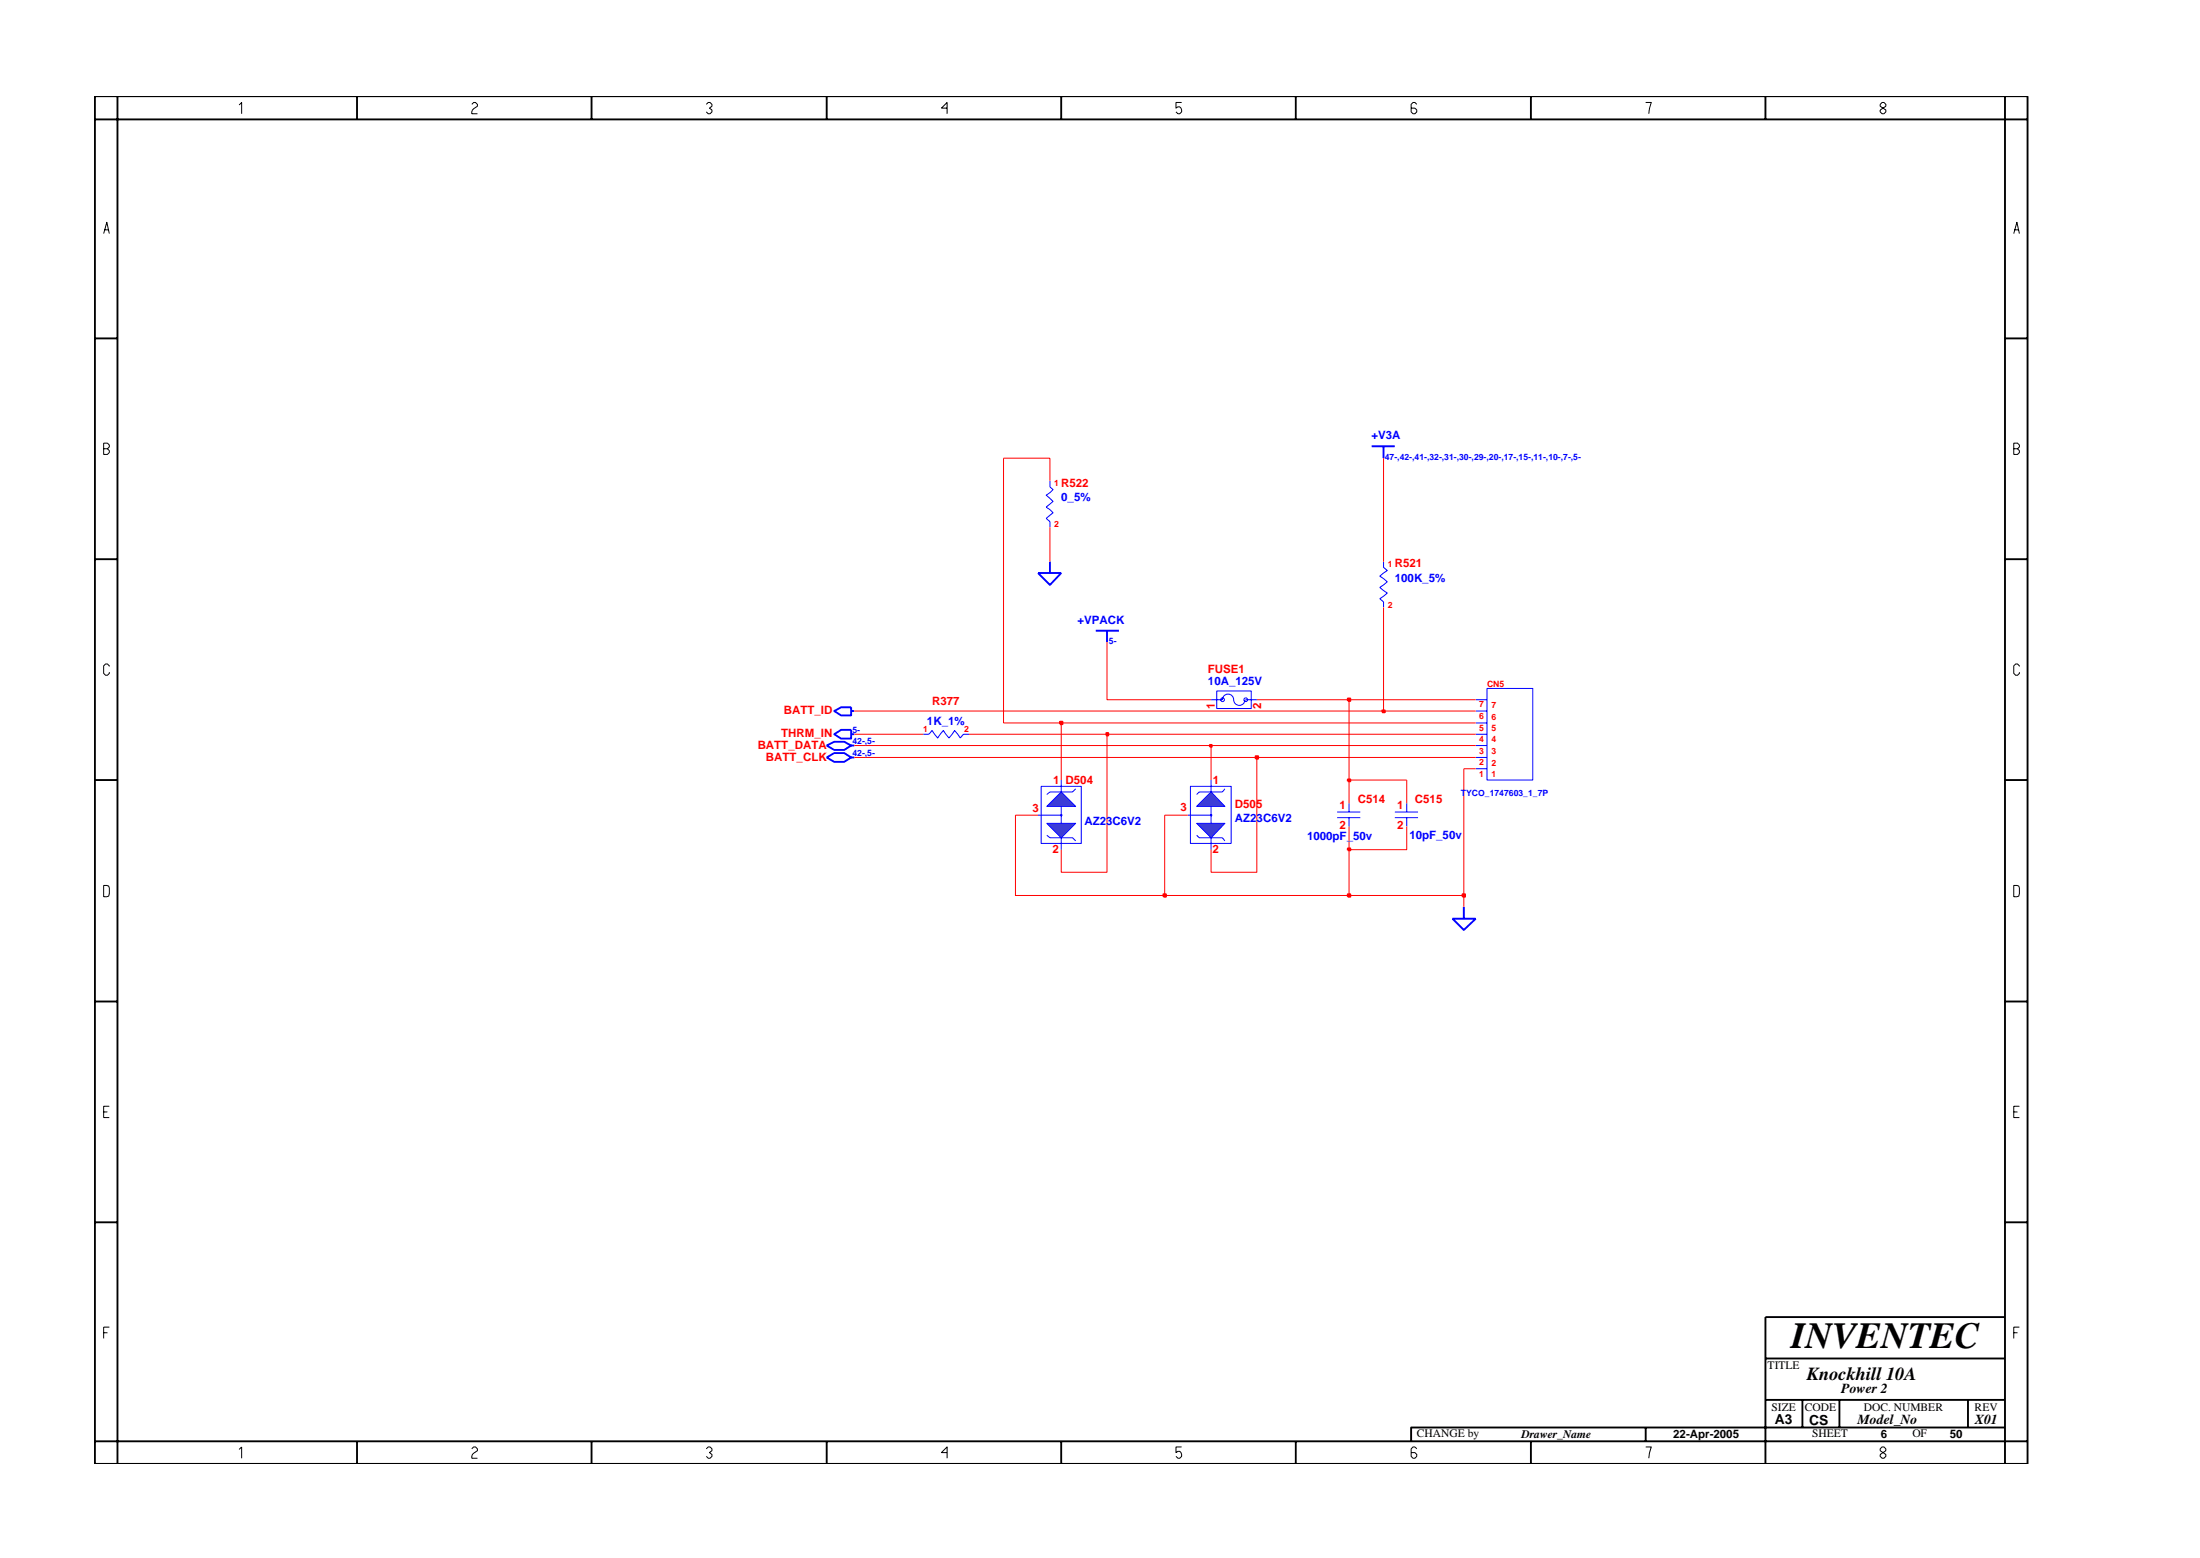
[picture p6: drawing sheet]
<svg xmlns="http://www.w3.org/2000/svg" width="297mm" height="210mm" viewBox="0 0 297 210" stroke-linecap="round" stroke-linejoin="round" font-family="sans-serif">
<path d="M199.2 96h1.6M199.2 94.4h1.6M199.2 99.1h1.6M199.2 97.6h1.6M200.8 92.9h6.2v12.4h-6.2zM199.2 102.2h1.6M199.2 100.6h1.6M199.2 103.7h1.6" fill="none" stroke="#00f" stroke-width=".14"/>
<path d="M112.6 99.1l1-.6h1.3v1.2h-1.3zM114.9 99.1h.4M111.6 102.2l1-.6h1.4l.9 .6-.9 .6h-1.4zM111.6 100.6l1-.5h1.4l.9 .5-.9 .6h-1.4zM114.9 102.2h.4M114.9 100.6h.4M196.1 124h3.1l-1.6 1.5zM197.6 122.4v1.6" fill="none" stroke="#00f" stroke-width=".25"/>
<path d="M161.6 111.1h3.8l-1.9 2z" fill="#3c3cc8"/>
<path d="M161.6 111.1h3.8l-1.9 2z" fill="none" stroke="#00f" stroke-width=".14"/>
<path d="M163.5 106.9l1.9 1.9h-3.8z" fill="#3c3cc8"/>
<path d="M160.4 110h3.1M163.5 106.9l1.9 1.9h-3.8z" fill="none" stroke="#00f" stroke-width=".14"/>
<circle cx="163.5" cy="110" r=".08" fill="#3c3cc8"/>
<g fill="none" stroke="#00f" stroke-width=".14">
<path d="M141.8 64.9v.8l.4 .4-.9 .7 .9 .9-.9 .7 .9 .8-.9 .8 .5 .4v.7M186.8 75.8v.8l.5 .4-1 .8 1 .7-1 .8 1 .7-1 .8 .5 .4v.8M163.5 94.4h1.5a.76 .76 0 0 1 .8-.7 .76 .76 0 0 1 .8 .7 .76 .76 0 0 0 .7 .8 .76 .76 0 0 0 .8-.8M164.3 93.2h4.6v2.4h-4.6zM168.2 94.4h1.5M160.7 106.1h5.5v7.7h-5.5zM161.6 112.7l.3 .4h3.1l.4 .4M163.5 105.3v1.6M163.5 108.8v2.3M163.5 113.1v1.6M165.4 106.5l-.4 .4h-3.1l-.3 .3M180.5 109.6h3.2"/>
<path d="M180.5 110.3h3.2M182.1 108.4v1.2M182.1 110.3v1.2M188.3 109.6h3.2M188.3 110.3h3.2M189.9 108.4v1.2M189.9 110.3v1.2"/>
<circle cx="165.1" cy="94.4" r=".25"/>
<circle cx="168.2" cy="94.4" r=".25"/>
<circle cx="163.5" cy="110" r=".08"/>
</g>
<path d="M140.2 77.3h3.1l-1.5 1.6zM141.8 75.8v1.5M185.2 60.2h3.1M186.8 60.2v1.6M112.6 96l1-.6h1.3v1.1h-1.3zM114.9 96h.4M147.9 85.1h3.2M149.5 85.1v1.5" fill="none" stroke="#00f" stroke-width=".25"/>
<path d="M141.3 111.1h3.9l-1.9 2z" fill="#3c3cc8"/>
<path d="M141.3 111.1h3.9l-1.9 2z" fill="none" stroke="#00f" stroke-width=".14"/>
<path d="M143.3 106.9l1.9 1.9h-3.9z" fill="#3c3cc8"/>
<path d="M140.2 110h3.1M143.3 106.9l1.9 1.9h-3.9z" fill="none" stroke="#00f" stroke-width=".14"/>
<circle cx="143.3" cy="110" r=".08" fill="#3c3cc8"/>
<g fill="none" stroke="#00f" stroke-width=".14">
<path d="M124.7 99.1h.7l.4-.5 .8 1 .8-1 .7 1 .8-1 .8 1 .4-.5h.7M140.6 106.1h5.4v7.7h-5.4zM141.3 112.7l.5 .4h3l.4 .4M143.3 105.3v1.6M143.3 108.8v2.3M143.3 113.1v1.6M145.2 106.5l-.4 .4h-3l-.5 .3"/>
<circle cx="143.3" cy="110" r=".08"/>
</g>
<path d="M137.1 110v10.8h20.2M197.6 120.8v1.6" fill="none" stroke="#f00" stroke-width=".14"/>
<path d="M157.1 120.7h.3v.3h-.3z" fill="#8e2323"/>
<path d="M157.1 120.7h.3v.3h-.3z" fill="none" stroke="#f00" stroke-width=".25"/>
<path d="M157.3 110v10.8h24.8" fill="none" stroke="#f00" stroke-width=".14"/>
<path d="M182 120.7h.3v.3h-.3z" fill="#8e2323"/>
<path d="M182 120.7h.3v.3h-.3z" fill="none" stroke="#f00" stroke-width=".25"/>
<path d="M182.1 114.7v6.1h15.5" fill="none" stroke="#f00" stroke-width=".14"/>
<path d="M197.5 120.7h.3v.3h-.3z" fill="#8e2323"/>
<path d="M197.5 120.7h.3v.3h-.3z" fill="none" stroke="#f00" stroke-width=".25"/>
<path d="M149.5 99.1v18.6h-6.2v-3M169.7 102.2v15.5h-6.2v-3M197.6 103.7v17.1" fill="none" stroke="#f00" stroke-width=".14"/>
<path d="M182 114.5h.3v.3h-.3z" fill="#8e2323"/>
<path d="M182 114.5h.3v.3h-.3z" fill="none" stroke="#f00" stroke-width=".25"/>
<path d="M143.3 97.6v7.7M137.1 110h3.1M157.3 110h3.1M163.5 100.6v4.7M182.1 111.5v3.2h7.8v-3.2M182.1 105.3v3.1M189.9 105.3v3.1" fill="none" stroke="#f00" stroke-width=".14"/>
<path d="M182 105.2h.3v.2h-.3z" fill="#8e2323"/>
<path d="M182 105.2h.3v.2h-.3z" fill="none" stroke="#f00" stroke-width=".25"/>
<path d="M182.1 94.4v10.9h7.8M115.3 102.2h54.4M197.6 103.7h1.6" fill="none" stroke="#f00" stroke-width=".14"/>
<path d="M169.5 102.1h.4v.3h-.4z" fill="#8e2323"/>
<path d="M169.5 102.1h.4v.3h-.4z" fill="none" stroke="#f00" stroke-width=".25"/>
<path d="M115.3 100.6h48.2M169.7 102.2h29.5" fill="none" stroke="#f00" stroke-width=".14"/>
<path d="M163.4 100.5h.2v.3h-.2z" fill="#8e2323"/>
<path d="M163.4 100.5h.2v.3h-.2z" fill="none" stroke="#f00" stroke-width=".25"/>
<path d="M115.3 99.1h9.4M130.8 99.1h18.7M163.5 100.6h35.7" fill="none" stroke="#f00" stroke-width=".14"/>
<path d="M149.4 98.9h.2v.4h-.2z" fill="#8e2323"/>
<path d="M149.4 98.9h.2v.4h-.2z" fill="none" stroke="#f00" stroke-width=".25"/>
<path d="M135.5 61.8v35.8h7.8M149.5 99.1h49.7" fill="none" stroke="#f00" stroke-width=".14"/>
<path d="M143.1 97.4h.4v.3h-.4z" fill="#8e2323"/>
<path d="M143.1 97.4h.4v.3h-.4z" fill="none" stroke="#f00" stroke-width=".25"/>
<path d="M115.3 96h71.5M143.3 97.6h55.9" fill="none" stroke="#f00" stroke-width=".14"/>
<path d="M186.6 95.9h.4v.2h-.4z" fill="#8e2323"/>
<path d="M186.6 95.9h.4v.2h-.4z" fill="none" stroke="#f00" stroke-width=".25"/>
<path d="M149.5 86.6v7.8h14M169.7 94.4h12.4M186.8 82v14h12.4" fill="none" stroke="#f00" stroke-width=".14"/>
<path d="M182 94.3h.3v.3h-.3z" fill="#8e2323"/>
<path d="M182 94.3h.3v.3h-.3z" fill="none" stroke="#f00" stroke-width=".25"/>
<path d="M135.5 61.8h6.3v3.1M141.8 71.1v4.7M186.8 61.8v14M182.1 94.4h17.1" fill="none" stroke="#f00" stroke-width=".14"/>
<g fill="none" stroke="#000" stroke-width=".25">
<path d="M12.8 13h261v184.6h-261zM12.8 16.1h261M15.9 13v184.6M48.2 13v3.1M79.9 13v3.1M111.6 13v3.1M143.3 13v3.1M174.9 13v3.1M206.7 13v3.1M238.4 13v3.1M270.7 13v184.6M12.8 45.7h3.1"/>
<path d="M270.7 45.7h3.1M12.8 75.5h3.1M270.7 75.5h3.1M12.8 105.3h3.1M270.7 105.3h3.1M12.8 135.2h3.1M270.7 135.2h3.1M12.8 165h3.1M270.7 165h3.1M270.7 177.7h-32.3v19.9M12.8 194.5h261M48.2 194.5v3.1"/>
<path d="M79.9 194.5v3.1M111.6 194.5v3.1M143.3 194.5v3.1M174.9 194.5v3.1M206.7 194.5v3.1M222.2 192.6v1.9M238.4 183.3h32.3M238.4 188.9h32.3M243.4 188.9v3.7M248.4 188.9v3.7M265.7 188.9v3.7M270.7 192.6h-80.2v1.9"/>
</g>
<g fill="none" stroke="#000" stroke-width=".14">
<path d="M32.3 14.2l.3-.4v1.6M63.7 14.1l.3-.3h.2l.3 .3v.2l-.5 .4-.3 .4v.3h.8M95.4 14.1l.2-.3h.3l.2 .3v.2l-.3 .3 .3 .2v.3l-.2 .3h-.3l-.2-.3M127.9 14.6h-.8l.8-.8v1.6M159.5 13.8h-.7v.8l.2-.2a.5 .5 0 0 1 .5 .7l-.2 .3h-.3l-.2-.3M191.3 14.1l-.3-.3h-.2l-.3 .3v1l.3 .3h.2l.3-.3v-.3l-.3-.2h-.5M222.2 13.8h.8l-.4 1.6M253.9 14.1l.2-.3h.3l.2 .3v.2l-.7 .5v.3l.2 .3h.3l.2-.3v-.3l-.7-.5zM14 31.5l.4-1.5 .4 1.5M14.1 31h.6M271.9 31.5l.4-1.5 .4 1.5M272 31h.6"/>
<path d="M14 59.8h.5l.3 .3v.2l-.3 .3 .3 .2v.3l-.3 .2h-.5zM271.9 59.8h.5l.3 .3v.2l-.3 .3 .3 .2v.3l-.3 .2h-.5zM14 60.6h.5M271.9 60.6h.5M14.8 89.9l-.3-.3h-.2l-.3 .3v1l.3 .2h.2l.3-.2v-.2M272.7 89.9l-.3-.3h-.3l-.2 .3v1l.2 .2h.3l.3-.2v-.2M14 119.5l.7 .1 .1 .2-.1 1.1-.7 .1zM271.9 119.5l.7 .1 .1 .2-.1 1.1-.7 .1zM14 150.1h.5M14.8 149.3h-.8v1.5h.8M271.9 150.1h.5M272.7 149.3h-.8v1.5h.8"/>
<path d="M14 179.9h.5M14.8 179.1h-.8v1.5M271.9 179.9h.5M272.7 179.1h-.8v1.5M32.3 195.6l.3-.3v1.5M63.7 195.5l.3-.2h.2l.3 .2v.3l-.7 .5-.1 .2v.3h.8M95.4 195.5l.2-.2h.3l.2 .2v.3l-.3 .2 .3 .3v.2l-.2 .3h-.3l-.2-.3M127.9 196h-.8l.8-.7v1.5M159.5 195.3h-.7v.7l.2-.1a.5 .5 0 0 1 .5 .6l-.2 .3h-.3l-.2-.3M191.3 195.5l-.3-.2h-.2l-.3 .2v1l.3 .3h.2l.3-.3v-.2l-.3-.3h-.5M222.2 195.3h.8l-.4 1.5M254.1 195.3l-.2 .2v.3l.7 .5v.2l-.2 .3h-.3l-.2-.3v-.2l.7-.5v-.3l-.2-.2z"/>
</g>
<text font-size="5" x="241.8" y="182">INVENTEC</text>
<text font-size="2.5" x="244" y="186.3">Knockhill 10A</text>
<g font-size="1.9">
<text x="248.6" y="188">Power 2</text>
<text x="239.6" y="192.2">A3</text>
<text x="244.3" y="192.3">CS</text>
<text x="250.8" y="192.2">Model_No</text>
<text x="266.6" y="192.2">X01</text>
</g>
<g font-size="1.6" fill="#00f">
<text x="185.2" y="59.3">+V3A</text>
<text x="143.3" y="67.7">0_5%</text>
<text x="188.3" y="78.5">100K_5%</text>
<text x="145.5" y="84.2">+VPACK</text>
<text x="163.1" y="92.5">10A_125V</text>
<text x="125.2" y="97.9">1K_1%</text>
<text x="146.4" y="111.3">AZ23C6V2</text>
<text x="166.7" y="110.9">AZ23C6V2</text>
<text x="176.5" y="113.4">1000pF_50v</text>
<text x="190.3" y="113.2">10pF_50v</text>
</g>
<g font-size="1.6" fill="#f00">
<text x="143.3" y="65.7">R522</text>
<text x="188.3" y="76.6">R521</text>
<text x="125.8" y="95.2">R377</text>
<text x="163.1" y="90.8">FUSE1</text>
<text x="164" y="95.6" transform="rotate(-90 164 95.6)">1</text>
<text x="170.3" y="95.6" transform="rotate(-90 170.3 95.6)">2</text>
<text x="102.3" y="101">BATT_DATA</text>
<text x="105.5" y="99.5">THRM_IN</text>
<text x="105.8" y="96.4">BATT_ID</text>
<text x="103.4" y="102.6">BATT_CLK</text>
<text x="142.2" y="105.8">1 D504</text>
<text x="163.8" y="105.9">1</text>
<text x="139.4" y="109.6">3</text>
<text x="159.4" y="109.4">3</text>
<text x="166.7" y="109">D505</text>
<text x="180.9" y="109.2">1</text>
<text x="180.9" y="111.9">2</text>
<text x="183.3" y="108.4">C514</text>
<text x="188.6" y="109.2">1</text>
<text x="188.6" y="111.9">2</text>
<text x="191" y="108.4">C515</text>
<text x="142.1" y="115.2">2</text>
<text x="163.7" y="115.2">2</text>
</g>
<g font-size="1.6">
<text x="238.7" y="184.8">TITLE</text>
<text x="239.2" y="190.4">SIZE</text>
<text x="243.7" y="190.4">CODE</text>
<text x="251.6" y="190.4">DOC. NUMBER</text>
<text x="266.6" y="190.4">REV</text>
<text x="191.3" y="193.9">CHANGE by</text>
<text x="205.4" y="194.1">Drawer_Name</text>
<text x="225.9" y="194.1">22-Apr-2005</text>
<text x="244.7" y="193.9">SHEET</text>
<text x="253.9" y="194.1">6</text>
<text x="258.2" y="193.9">OF</text>
<text x="263.3" y="194.1">50</text>
</g>
<g font-size="1.2" fill="#f00">
<text x="142.4" y="65.6">1</text>
<text x="142.4" y="71.1">2</text>
<text x="187.4" y="76.5">1</text>
<text x="187.4" y="82">2</text>
<text x="199.7" y="95.5">7</text>
<text x="200.8" y="92.7">CN5</text>
<text x="201.4" y="95.5">7</text>
<text x="124.7" y="98.7">1</text>
<text x="130.2" y="98.7">2</text>
<text x="199.7" y="97.1">6</text>
<text x="199.7" y="101.7">3</text>
<text x="199.7" y="100.1">4</text>
<text x="199.7" y="98.6">5</text>
<text x="201.4" y="98.7">5</text>
<text x="201.4" y="97.1">6</text>
<text x="201.4" y="101.8">3</text>
<text x="201.4" y="100.2">4</text>
<text x="199.7" y="104.8">1</text>
<text x="199.7" y="103.3">2</text>
<text x="201.4" y="104.8">1</text>
<text x="201.4" y="103.3">2</text>
</g>
<g font-size="1.2" fill="#00f">
<text x="187" y="62.1">47-,42-,41-,32-,31-,30-,29-,20-,17-,15-,11-,10-,7-,5-</text>
<text x="149.7" y="86.9">5-</text>
<text x="115.1" y="98.9">5-</text>
<text x="115.1" y="100.4">42-,5-</text>
<text x="115.1" y="102.1">42-,5-</text>
<text x="197.2" y="107.5">TYCO_1747603_1_7P</text>
</g>
</svg>
